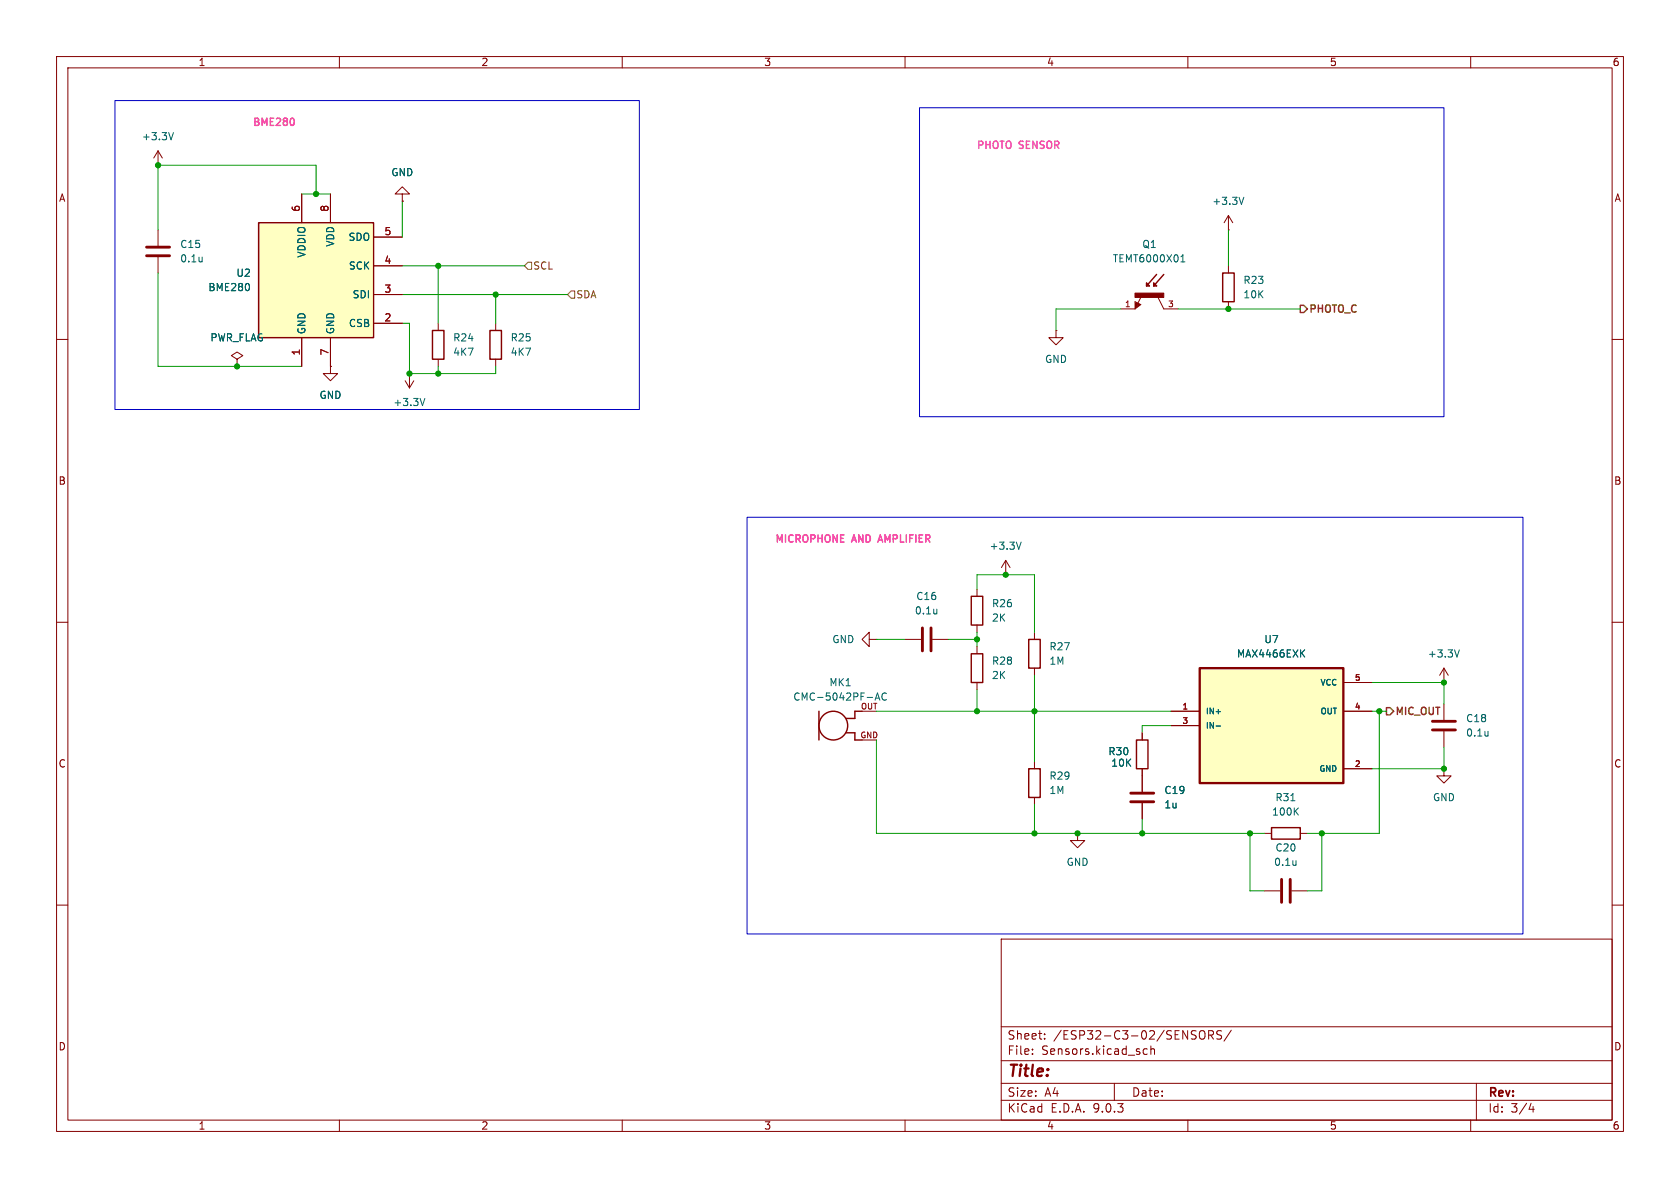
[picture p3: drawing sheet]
<svg xmlns="http://www.w3.org/2000/svg" width="297mm" height="210mm" viewBox="0 0 297 210" stroke-linecap="round" stroke-linejoin="round" font-family="sans-serif">
<g fill="none" stroke="#840000" stroke-width=".18">
<path d="M10 10h277v190h-277zM12 12h273v186h-273zM60 10v2M110 10v2M160 10v2M210 10v2M260 10v2M10 60h2M41.9 63.5l1-.6-1-.7-1 .7 1 .6v1.3M41.9 64.8h.1M285 60h2M10 110h2"/>
<path d="M172.7 104.1v1.3M172.7 110.5v1.3M285 110h2M201.9 129.5v1.3M201.9 135.9v1.3M190.5 147.3v1.3h1.3l-1.3 1.3-1.3-1.3h1.3M190.5 147.3h.1M223.5 147.3h1.3M229.9 147.3h1.2M10 160h2M177 166h108v32h-108zM285 160h2"/>
<path d="M60 198v2M110 198v2M160 198v2M177 194.5h108M177 191.5h108M177 187.5h108M177 181.5h108M182.5 186.3v.1M182.5 185.5v.1M184.7 183.6v.1M184.7 182.8v.1M197 191.5v3"/>
<path d="M202.2 186.3l.2 .1 .4-.1M202.8 185.5l-.4-.1-.2 .1M203.5 185.5l.2-.1 .3 .1 .1 .9M203.5 184.9v1.5M210 198v2M212.2 182.3a.5 .5 0 0 1 .6-.1 .5 .5 0 0 1 .2 .5v.5a.5 .5 0 0 1-.5 .5 .5 .5 0 0 1-.5-.5v-.5zM213.7 183l.7-.1 .1-.2v-.4l-.3-.1h-.5v1.5M214 183l.5 .7M216 182.3l-.6-.1-.2 .1v.5l.6 .3 .2 .3-.3 .3-.6-.1M217.7 182.1l-1.3 2M260 198v2M261 191.5v6.5"/>
<path d="M270.7 195l-.4 1.1h.9M271 195.6v1"/>
</g>
<path d="M171.7 105.4h2v5.1h-2zM200.9 130.8h2v5.1h-2zM224.8 146.3h5.1v2h-5.1z" fill="none" stroke="#840000" stroke-width=".25"/>
<path d="M228.2 141.5h.7M229 143.4l.5 .7M229.5 142.8l-.7 .7" fill="none" stroke="#006464" stroke-width=".18"/>
<path d="M45.7 39.4h20.3v20.3h-20.3z" fill="#ffffc2"/>
<g fill="none" stroke="#840000" stroke-width=".25">
<path d="M45.7 39.4h20.3v20.3h-20.3zM76.5 58.4h2v5.1h-2zM86.6 58.4h2v5.1h-2zM144.8 125.7v5.1M149.6 129.5h1.5v1.3h1.3M152.4 125.7h-1.3v1.3h-1.5M181.9 135.9h2v5.1h-2z"/>
<circle cx="147.3" cy="128.3" r="2.54"/>
</g>
<g fill="none" stroke="#840000" stroke-width=".18">
<path d="M53.3 34.3v5.1M58.4 34.3v5.1M71.1 34.3h1.3l-1.3-1.3-1.3 1.3h1.3v1.3M71.1 35.6h.1M27.9 40.6v2.8M27.9 45.5v2.8M53.3 59.7v5.1M58.4 59.7v5.1M66 41.9h5.1M66 47h5.1M66 52.1h5.1M66 57.2h5.1"/>
<path d="M77.5 57.2v1.2M87.6 57.2v1.2M71.6 67.3l.8 1.3M72.4 66h.1M72.4 66v2.6M73.2 67.3l-.8 1.3M77.5 63.5v1.3M87.6 63.5v1.3M153.7 113v-1.2l-1.3 1.2 1.3 1.3v-1.3h1.2M154.9 113h.1M160 113h2.8M164.8 113h2.8"/>
<path d="M152.4 125.7h2.5M152.4 130.8h2.5M182.9 134.6v1.3M201.9 137.2v2.8M255.3 124.5v2.8M255.3 129.3v2.8M182.9 141v1.2M201.9 142v2.8M223.5 157.5h2.8M228.3 157.5h2.8"/>
</g>
<g fill="none" stroke="#006464" stroke-width=".18">
<path d="M35.7 45.5v.8M35.7 46.2h.1M44 50.4v.7M75.1 70.4l-.4 1.3M165.6 107.7v.8M165.6 108.4v.1M154.7 123.8l.4-1.3 .4 1.3M154.8 123.4h.6M156.7 122.6a.6 .6 0 0 0-.8 .4 .6 .6 0 0 0 .6 .8l.2-.2M263.1 129.3v.8M263.1 130l-.1 .1M229.1 152.1v.9"/>
<path d="M229.1 152.9h.1"/>
</g>
<path d="M25.9 43.7h4.1M25.9 45.2h4.1M163.1 111v4.1M164.6 111v4.1M253.2 127.5h4.1M253.2 129h4.1M199.9 141.7h4.1M199.9 140.2h4.1M226.6 155.4v4.1M228.1 155.4v4.1" fill="none" stroke="#840000" stroke-width=".51"/>
<path d="M212.1 118.1h25.4v20.3h-25.4z" fill="#ffffc2"/>
<path d="M212.1 118.1h25.4v20.3h-25.4z" fill="none" stroke="#840000" stroke-width=".41"/>
<g fill="none" stroke="#840000" stroke-width=".18">
<path d="M27.9 29.2h.1M27.9 26.7l-.7 1.2M27.9 26.7l.8 1.2M27.9 26.7v2.5M53.3 34.3v5.1M58.4 34.3v5.1M71.1 35.6h.1M217.2 38.1v2.5M217.2 38.1l-.8 1.3M217.2 38.1l.7 1.3M53.3 59.7v5.1M58.4 59.7v5.1"/>
<path d="M66 41.9h5.1M66 47h5.1M66 52.1h5.1M66 57.2h5.1M186.7 58.4v1.3h1.3l-1.3 1.3-1.3-1.3h1.3M186.7 58.4h.1M198.1 54.6h2.6M200.7 53.3l1 .5-1 .8zM201.8 52.4l-.6 1.2M204.7 52.6l1 2h2.6M217.2 40.6h.1M217.2 47v1.3"/>
<path d="M217.2 53.3v1.3M41.9 64.8h.1M58.4 64.8v1.2h1.3l-1.3 1.3-1.3-1.3h1.3M58.4 64.8h.1M177.8 99.1l-.8 1.2M177.8 99.1l.8 1.2M177.8 99.1v2.5M172.7 114.3v1.3M177.8 101.6h.1M182.9 111.8v1.2M182.9 118.1v1.3M255.3 118.1l-.8 1.3"/>
<path d="M255.3 118.1l.7 1.3M255.3 118.1v2.6M172.7 120.7v1.2M201.9 129.5v1.3M201.9 135.9v4.1M207 125.7h5.1M207 128.3h5.1M237.5 125.7h5.1M237.5 120.7h5.1M237.5 135.9h5.1M255.3 120.7h.1M255.3 135.9v1.3h1.2l-1.2 1.2-1.3-1.2h1.3"/>
<path d="M255.3 135.9h.1M201.9 142v2.8"/>
</g>
<path d="M30.7 23.4l-.5 1.3M219.9 34.9l-.4 1.2M44 50.4v.7M208.8 46.3h.7M208.8 45.4l.3-.4v1.3M180.5 95.8l-.4 1.3M230.1 115.4l.6 .7M230.7 114.9l-.8 .7M258 114.9l-.4 1.2M215 128.3h.8" fill="none" stroke="#006464" stroke-width=".18"/>
<path d="M200.8 53.6v.8l.6-.6-.5-.2v.4l.3-.2M202.7 50l.5 .5h-.5zM204 50l.5 .5h-.5zM204.5 48.5l-1.8 2M205.7 48.5l-1.7 2M216.2 48.3h2v5h-2zM171.7 115.6h2v5.1h-2zM181.9 113h2v5.1h-2z" fill="none" stroke="#840000" stroke-width=".25"/>
<path d="M200.7 51.8h5v.8h-5z" fill="#840000" stroke="#840000" stroke-width=".18"/>
<path d="M229.9 54h.6l.6 .6-.6 .6h-.6zM245.1 125.1h.6l.7 .6-.7 .7h-.6z" fill="none" stroke="#725600" stroke-width=".25"/>
<path d="M93.3 46.4h.7v1.2h-.7l-.6-.6zM101 51.4h.6v1.3h-.6l-.7-.6z" fill="none" stroke="#725600" stroke-width=".18"/>
<g fill="none" stroke="#009600" stroke-width=".18">
<path d="M53.3 34.3h5.1M55.9 34.3v-5.1h-28v11.4M71.1 35.6v6.3M27.9 48.3v16.5h25.4M71.1 57.2h1.3v8.8h15.2v-1.2M71.1 47h21.6M71.1 52.1h29.2M77.5 47v10.2M87.6 52.1v5.1M198.1 54.6h-11.4v3.8M208.3 54.6h21.6M217.2 40.6v6.4"/>
<path d="M77.5 64.8v1.2M154.9 113h5.1M167.6 113h5.1M172.7 104.1v-2.5h10.2v10.2M172.7 111.8v2.5M182.9 119.4v15.2M154.9 125.7h52.1M154.9 130.8v16.5h68.6M172.7 121.9v3.8M207 128.3h-5.1v1.2M242.6 125.7h2.5M242.6 120.7h12.7v3.8"/>
<path d="M243.8 125.7v21.6h-12.7M255.3 132.1v3.8h-12.7M182.9 142.2v5.1M201.9 144.8v2.5M221 147.3v10.2h2.5M233.7 147.3v10.2h-2.6"/>
</g>
<path d="M155.6 94.6l-.4 1.2" fill="none" stroke="#ff0fb8" stroke-width=".25"/>
<path d="M51.9 21l.1 .4-.1 .6" fill="none" stroke="#ff4690" stroke-width=".25"/>
<path d="M20.3 17.8h92.7v54.6h-92.7zM162.6 19.1h92.7v54.6h-92.7zM132.1 91.4h137.1v73.7h-137.1z" fill="none" stroke="#0000c2" stroke-width=".18"/>
<g fill="#009600" stroke="#009600" stroke-width=".18">
<circle cx="255.3" cy="120.7" r=".46"/>
<circle cx="255.3" cy="135.9" r=".46"/>
<circle cx="233.7" cy="147.3" r=".46"/>
<circle cx="201.9" cy="147.3" r=".46"/>
<circle cx="221" cy="147.3" r=".46"/>
<circle cx="190.5" cy="147.3" r=".46"/>
<circle cx="55.9" cy="34.3" r=".46"/>
<circle cx="27.9" cy="29.2" r=".46"/>
<circle cx="41.9" cy="64.8" r=".46"/>
<circle cx="172.7" cy="125.7" r=".46"/>
<circle cx="243.8" cy="125.7" r=".46"/>
<circle cx="177.8" cy="101.6" r=".46"/>
<circle cx="217.2" cy="54.6" r=".46"/>
<circle cx="172.7" cy="113" r=".46"/>
<circle cx="77.5" cy="47" r=".46"/>
<circle cx="87.6" cy="52.1" r=".46"/>
<circle cx="182.9" cy="125.7" r=".46"/>
<circle cx="182.9" cy="147.3" r=".46"/>
<circle cx="77.5" cy="66" r=".46"/>
<circle cx="72.4" cy="66" r=".46"/>
</g>
<text font-size="2.8" fill="#840000" x="178" y="190.9">Title:</text>
<g font-size="2.1" fill="#840000">
<text x="178" y="184">Sheet:</text>
<text x="186.2" y="184">/ESP32-C3-02/SENSORS/</text>
<text x="178" y="186.7">File:</text>
<text x="184.1" y="186.7">Sensors.kicad_sch</text>
<text x="178" y="196.9">KiCad</text>
<text x="178" y="194.1">Size:</text>
<text x="184.7" y="194.1">A4</text>
<text x="185.7" y="196.9">E.D.A.</text>
<text x="193.3" y="196.9">9.0.3</text>
<text x="200" y="194.1">Date:</text>
<text x="263" y="194.3">Rev:</text>
<text x="263" y="196.9">Id:</text>
<text x="267.1" y="196.9">3/4</text>
</g>
<g font-size="1.8" fill="#840000">
<text x="35" y="11.9">1</text>
<text x="85" y="11.9">2</text>
<text x="135" y="11.9">3</text>
<text x="185" y="11.9">4</text>
<text x="235" y="11.9">5</text>
<text x="285" y="11.9">6</text>
<text x="10.3" y="35.9">A</text>
<text x="285.3" y="35.9">A</text>
<text x="10.3" y="85.9">B</text>
<text x="285.3" y="85.9">B</text>
<text x="10.3" y="135.9">C</text>
<text x="285.3" y="135.9">C</text>
<text x="10.3" y="185.9">D</text>
<text x="285.3" y="185.9">D</text>
<text x="35" y="199.9">1</text>
<text x="85" y="199.9">2</text>
<text x="135" y="199.9">3</text>
<text x="185" y="199.9">4</text>
<text x="235" y="199.9">5</text>
<text x="285" y="199.9">6</text>
</g>
<text font-size="1.8" fill="#ff4690" x="44.5" y="22.6">BME280</text>
<g font-size="1.8" fill="#006464">
<text x="25" y="25">+3.3V</text>
<text x="69.1" y="31.3">GND</text>
<text x="214.2" y="36.4">+3.3V</text>
<text x="31.8" y="44">C15</text>
<text x="31.8" y="46.6">0.1u</text>
<text x="54.2" y="45.6" transform="rotate(-90 54.2 45.6)">VDDIO</text>
<text x="59.3" y="43.7" transform="rotate(-90 59.3 43.7)">VDD</text>
<text x="61.5" y="42.8">SDO</text>
<text x="61.6" y="47.9">SCK</text>
<text x="196.6" y="46.6">TEMT6000X01</text>
<text x="201.9" y="44">Q1</text>
<text x="36.7" y="51.7">BME280</text>
<text x="41.7" y="49.1">U2</text>
<text x="62.2" y="52.9">SDI</text>
<text x="219.7" y="50.4">R23</text>
<text x="219.7" y="52.9">10K</text>
<text x="54.2" y="59.2" transform="rotate(-90 54.2 59.2)">GND</text>
<text x="59.3" y="59.2" transform="rotate(-90 59.3 59.2)">GND</text>
<text x="61.6" y="58">CSB</text>
<text x="37.1" y="60.6">PWR_FLAG</text>
<text x="80" y="60.6">R24</text>
<text x="80" y="63.1">4K7</text>
<text x="90.2" y="60.6">R25</text>
<text x="90.2" y="63.1">4K7</text>
<text x="184.7" y="64.4">GND</text>
<text x="56.4" y="70.7">GND</text>
<text x="69.4" y="72">+3.3V</text>
<text x="174.9" y="97.4">+3.3V</text>
<text x="161.9" y="106.3">C16</text>
<text x="175.3" y="107.5">R26</text>
<text x="147" y="113.9">GND</text>
<text x="161.6" y="108.8">0.1u</text>
<text x="175.3" y="110.1">2K</text>
<text x="223.4" y="113.9">U7</text>
<text x="175.3" y="117.7">R28</text>
<text x="185.4" y="117.7">1M</text>
<text x="185.4" y="115.2">R27</text>
<text x="218.6" y="116.4">MAX4466EXK</text>
<text x="252.3" y="116.4">+3.3V</text>
<text x="140.1" y="124.1">CMC-5042PF-AC</text>
<text x="146.5" y="121.5">MK1</text>
<text x="175.3" y="120.2">2K</text>
<text x="259.1" y="127.9">C18</text>
<text x="259.1" y="130.4">0.1u</text>
<text x="195.8" y="133.7">R30</text>
<text x="196.4" y="135.7">10K</text>
<text x="185.4" y="140.6">1M</text>
<text x="185.4" y="138">R29</text>
<text x="205.7" y="143.1">1u</text>
<text x="205.7" y="140.6">C19</text>
<text x="225.4" y="141.8">R31</text>
<text x="253.2" y="141.8">GND</text>
<text x="224.8" y="144.4">100K</text>
<text x="188.5" y="153.3">GND</text>
<text x="225.1" y="153.3">0.1u</text>
<text x="225.4" y="150.7">C20</text>
</g>
<g font-size="1.8" fill="#ff46bc">
<text x="172.5" y="26.7">PHOTO</text>
<text x="180.2" y="26.7">SENSOR</text>
</g>
<g font-size="1.8" fill="#a90000">
<text x="53.1" y="37.5" transform="rotate(-90 53.1 37.5)">6</text>
<text x="58.2" y="37.5" transform="rotate(-90 58.2 37.5)">8</text>
<text x="67.9" y="41.7">5</text>
<text x="67.9" y="46.7">4</text>
<text x="67.9" y="51.8">3</text>
<text x="67.9" y="56.9">2</text>
<text x="53.1" y="62.9" transform="rotate(-90 53.1 62.9)">1</text>
<text x="58.2" y="62.9" transform="rotate(-90 58.2 62.9)">7</text>
</g>
<g font-size="1.8" fill="#725600">
<text x="94.2" y="47.9">SCL</text>
<text x="101.8" y="52.9">SDA</text>
<text x="231.3" y="55.6">PHOTO_C</text>
<text x="246.6" y="126.7">MIC_OUT</text>
</g>
<g font-size="1.8" fill="#ff0fb8">
<text x="136.9" y="96.3">MICROPHONE</text>
<text x="150.7" y="96.3">AND</text>
<text x="155.8" y="96.3">AMPLIFIER</text>
</g>
<g font-size="1.4" fill="#a90000">
<text x="198.8" y="54.4">1</text>
<text x="206.4" y="54.4">3</text>
<text x="152.1" y="125.5">OUT</text>
<text x="208.9" y="125.5">1</text>
<text x="239.4" y="120.4">5</text>
<text x="239.4" y="125.5">4</text>
<text x="152" y="130.6">GND</text>
<text x="208.9" y="128">3</text>
<text x="239.4" y="135.6">2</text>
</g>
<g font-size="1.4" fill="#006464">
<text x="233.3" y="121.4">VCC</text>
<text x="213.1" y="126.5">IN+</text>
<text x="213.1" y="129">IN-</text>
<text x="233.3" y="126.5">OUT</text>
<text x="233.1" y="136.6">GND</text>
</g>
</svg>
